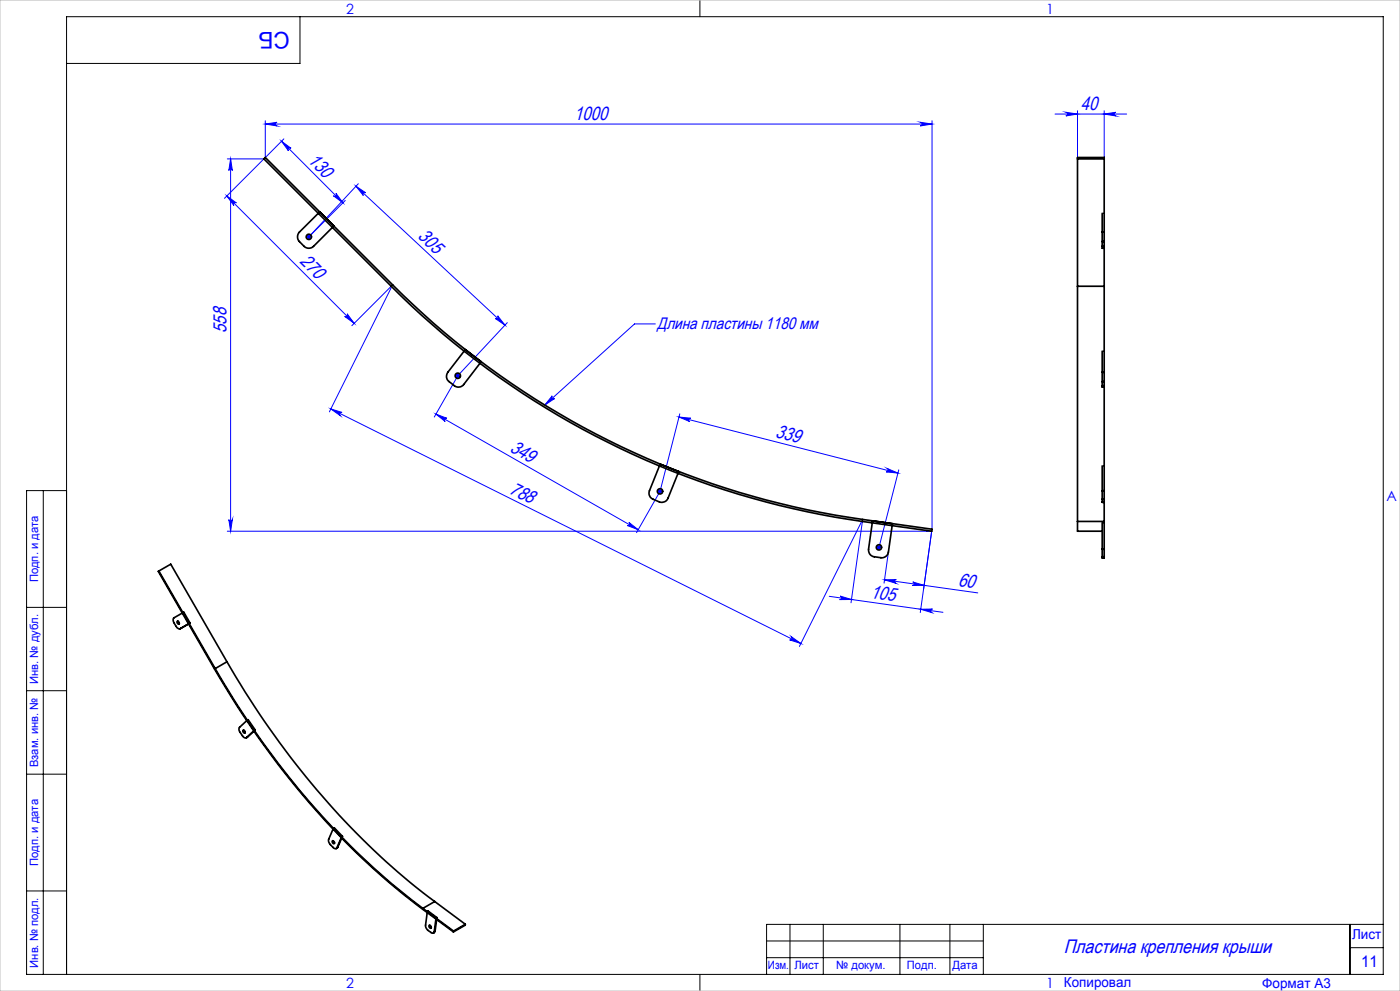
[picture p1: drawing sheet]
<svg xmlns="http://www.w3.org/2000/svg" width="420mm" height="297mm" viewBox="0 0 420 297" stroke-linecap="round" stroke-linejoin="round" font-family="sans-serif">
<g fill="none" stroke="#00f" stroke-width=".3">
<path d="M79.6 37.2l3.5-.5a.55 .55 0 0 0-.5 .5 .55 .55 0 0 0 .5 .5zM79.6 36.2v11M79.6 37.2h200M276.1 36.7l3.5 .5-3.5 .5a.55 .55 0 0 0 .5-.5 .55 .55 0 0 0-.5-.5zM279.6 36.2v122.4M316.5 34.2h21.5M319.8 33.7l3.5 .5-3.5 .5a.55 .55 0 0 0 .5-.5 .55 .55 0 0 0-.5-.5zM323.3 33.2v14.4M331.3 33.2v14.4M331.3 34.2l3.5-.5a.55 .55 0 0 0-.6 .5 .55 .55 0 0 0 .6 .5zM68.1 58.7l38.2 38.2M68.1 58.7l2.8 2.1a.54 .54 0 0 0-.7 0 .54 .54 0 0 0 0 .8z"/>
<path d="M68.2 47.6h11l-11.9 11.8M69.2 47.6v111.6M69.2 47.6l.5 3.5a.53 .53 0 0 0-.5-.5 .53 .53 0 0 0-.5 .5zM84.5 42.3l2.8 2.1a.54 .54 0 0 0-.7 .1 .54 .54 0 0 0-.1 .7zM84.5 42.3l18.4 18.5M85.2 41.6l-5.6 5.6M100 58.7a.54 .54 0 0 0 .7 0 .54 .54 0 0 0 .1-.8l2.1 2.9zM106.8 55.8l2.9 2a.54 .54 0 0 0-.7 0 .54 .54 0 0 0 0 .8zM106.8 55.8l44.7 41.6M107.5 55.1l-14.8 15.9 10.9-10.9M104.1 94l2.2 2.9-2.9-2.1a.54 .54 0 0 0 .7 0 .54 .54 0 0 0 0-.8zM105.6 97.6l12.2-12.2-19 38"/>
<path d="M149.3 94.6l2.2 2.8-2.9-2a.54 .54 0 0 0 .7 0 .54 .54 0 0 0 0-.8zM152.2 96.7l-14.9 15.9M196.6 97.1h-6.2l-27 24.3M137.3 112.6l-7 12.4M165.7 118.6a.54 .54 0 0 0-.1 .8 .54 .54 0 0 0 .8 0l-3 2zM99.2 122.6l3.4 1a.55 .55 0 0 0-.7 .3 .55 .55 0 0 0 .2 .7zM99.2 122.6l141.1 70.3M130.8 124.1l60.7 34.6M130.8 124.1l3.3 1.3a.55 .55 0 0 0-.7 .2 .55 .55 0 0 0 .2 .7zM203.7 125l3.5 .3a.53 .53 0 0 0-.6 .4 .53 .53 0 0 0 .4 .7zM203.7 125l65.7 16.8M203.9 124l-5.9 23.2-7 12.4"/>
<path d="M68.2 159.2h211.3M68.7 155.7a.53 .53 0 0 0 .5 .5 .53 .53 0 0 0 .5-.5l-.5 3.5zM188.7 156.6l2.8 2.1-3.4-1.2a.53 .53 0 0 0 .7-.2 .53 .53 0 0 0-.1-.7zM266.1 140.4l3.3 1.4-3.5-.4a.53 .53 0 0 0 .6-.4 .53 .53 0 0 0-.4-.6zM269.6 140.8l-5.9 23.2M279.5 159.2l-3.4 24.4M279.5 159.2l-2.4 17.2M248.8 178.7l34.1 4.8M252.1 178.6l3.3 1.1h-3.5a.54 .54 0 0 0 .6-.4 .54 .54 0 0 0-.4-.7zM265.4 173.8l27.9 3.9M265.4 173.8l3.5-.1a.55 .55 0 0 0-.6 .5 .55 .55 0 0 0 .4 .6zM266.5 165.4l-1.3 9.4"/>
<path d="M273.8 174.4l3.4 1-3.5 .1a.53 .53 0 0 0 .6-.5 .53 .53 0 0 0-.5-.6zM237.4 190.8l2.9 2.1-3.4-1.1a.54 .54 0 0 0 .7-.3 .54 .54 0 0 0-.2-.7zM255.3 180.7l3.5-25-19 38M276.2 182.6l3.6-.1a.56 .56 0 0 0-.6 .5 .56 .56 0 0 0 .4 .6z"/>
</g>
<g fill="none" stroke="#00f" stroke-width=".7" stroke-linecap="butt">
<path d="M92.1 71h1M92.3 70.6l.7 .7M92.6 70.5v1M93 70.6l-.7 .7M136.8 112.6h1M137 112.3l.7 .7M137.3 112.1v1M137.7 112.3l-.7 .7M197.5 147.2h1M197.7 146.9l.7 .7M198 146.8v.9M198.4 146.9l-.7 .7"/>
<path d="M263.2 164h1M263.3 163.7l.8 .7M263.7 163.5v1M264.1 163.7l-.8 .7"/>
</g>
<g fill="none" stroke="#000" stroke-width=".3">
<path d="M90 5v14h-70M210 0v5M13 147v145M20 147h-12v145h407v-287h-395v287M8 182h12M8 207h12M8 232h12M8 267h12M237 277v15M247 277v15M270 277v15M285 277v15"/>
<path d="M295 277v15M405 277v15M415 277h-185v15M210 292v5M230 282h65M230 287h65M405 284h10"/>
</g>
<path d="M0 0h420v297h-420z" fill="none" stroke="#c0c0c0" stroke-width=".3"/>
<g fill="#00f">
<path d="M165.7 118.6a.54 .54 0 0 0-.1 .8 .54 .54 0 0 0 .8 0l-3 2z"/>
<path d="M100 58.7a.54 .54 0 0 0 .7 0 .54 .54 0 0 0 .1-.8l2.1 2.9zM84.5 42.3l2.8 2.1a.54 .54 0 0 0-.7 .1 .54 .54 0 0 0-.1 .7z"/>
<path d="M188.7 156.6l2.8 2.1-3.4-1.2a.53 .53 0 0 0 .7-.2 .53 .53 0 0 0-.1-.7zM130.8 124.1l3.3 1.3a.55 .55 0 0 0-.7 .2 .55 .55 0 0 0 .2 .7z"/>
<path d="M266.1 140.4l3.3 1.4-3.5-.4a.53 .53 0 0 0 .6-.4 .53 .53 0 0 0-.4-.6zM203.7 125l3.5 .3a.53 .53 0 0 0-.6 .4 .53 .53 0 0 0 .4 .7z"/>
<path d="M106.8 55.8l2.9 2a.54 .54 0 0 0-.7 0 .54 .54 0 0 0 0 .8zM149.3 94.6l2.2 2.8-2.9-2a.54 .54 0 0 0 .7 0 .54 .54 0 0 0 0-.8z"/>
<path d="M104.1 94l2.2 2.9-2.9-2.1a.54 .54 0 0 0 .7 0 .54 .54 0 0 0 0-.8zM68.1 58.7l2.8 2.1a.54 .54 0 0 0-.7 0 .54 .54 0 0 0 0 .8z"/>
<path d="M276.2 182.6l3.6-.1a.56 .56 0 0 0-.6 .5 .56 .56 0 0 0 .4 .6zM252.1 178.6l3.3 1.1h-3.5a.54 .54 0 0 0 .6-.4 .54 .54 0 0 0-.4-.7z"/>
<path d="M331.3 34.2l3.5-.5a.55 .55 0 0 0-.6 .5 .55 .55 0 0 0 .6 .5zM319.8 33.7l3.5 .5-3.5 .5a.55 .55 0 0 0 .5-.5 .55 .55 0 0 0-.5-.5z"/>
<path d="M79.6 37.2l3.5-.5a.55 .55 0 0 0-.5 .5 .55 .55 0 0 0 .5 .5zM276.1 36.7l3.5 .5-3.5 .5a.55 .55 0 0 0 .5-.5 .55 .55 0 0 0-.5-.5z"/>
<path d="M69.2 47.6l.5 3.5a.53 .53 0 0 0-.5-.5 .53 .53 0 0 0-.5 .5zM68.7 155.7a.53 .53 0 0 0 .5 .5 .53 .53 0 0 0 .5-.5l-.5 3.5z"/>
<path d="M99.2 122.6l3.4 1a.55 .55 0 0 0-.7 .3 .55 .55 0 0 0 .2 .7zM237.4 190.8l2.9 2.1-3.4-1.1a.54 .54 0 0 0 .7-.3 .54 .54 0 0 0-.2-.7z"/>
<path d="M265.4 173.8l3.5-.1a.55 .55 0 0 0-.6 .5 .55 .55 0 0 0 .4 .6zM273.8 174.4l3.4 1-3.5 .1a.53 .53 0 0 0 .6-.5 .53 .53 0 0 0-.5-.6z"/>
</g>
<g fill="none" stroke="#000" stroke-width=".5">
<path d="M79.2 47.6l.4-.4 38.2 38.2a248.2 248.2 0 0 0 141 70.3l20.8 2.9-.1 .6a555.6 555.6 0 0 1-33.3-5 248.9 248.9 0 0 1-128.8-68.4zM323.3 47.6h8M89.8 69.6l6.1-6.1 4.3 4.2-6.1 6.1a2.05 2.05 0 0 1-2.9 0l-1.4-1.4a2.05 2.05 0 0 1 0-2.8zM330.7 69.6v2.8M330.7 73.8v.6h.6M330.7 63.9v5.7M330.7 72.4v1.4M330.7 72.4h.6M330.7 69.6h.6M330.7 73.8h.6M331.3 69.6v2.8M331.3 73.8v.6"/>
<path d="M331.3 69.6v-22.4h-8v38.6M331.3 72.4v1.4M331.3 74.4v11.4M323.3 85.8v70.5M323.3 85.8h8M331.3 85.8v25.8M139.6 104.8l4.8 3.6-5.3 6.8a2.01 2.01 0 0 1-2.8 .4l-1.6-1.2a1.98 1.98 0 0 1-.4-2.8zM330.7 111.6v2.8M330.7 115.6v.4h.6M330.7 105.2v6.4M330.7 114.4v1.2M330.7 114.4h.6"/>
<path d="M330.7 111.6h.6M330.7 115.6h.6M331.3 116v31.1M331.3 111.6v2.8M331.3 115.6v.4M331.3 114.4v1.2M198 139.1l5.6 2.2-3.2 8a2.02 2.02 0 0 1-2.6 1.1l-1.8-.8a2 2 0 0 1-1.2-2.5zM330.7 139.6v7.5M261.8 156.1l-1.2 8.5a2 2 0 0 0 1.7 2.3l2 .2a2.01 2.01 0 0 0 2.2-1.7l1.2-8.5M323.3 156.3v2.9h7.4M323.3 156.3h8M330.7 147.1v2.5"/>
<path d="M330.7 150.4l.6 .2M330.7 149.6v.8M330.7 156.7v7.9M330.7 149.6h.6M330.7 147.1h.6M330.7 150.4h.6M331.3 150.6v5.7M331.3 147.1v2.5M331.3 150.4v.2M331.3 149.6v.8M331.3 156.3v8.3M47.7 171.1l-.2 .1 16.8 29.3a239.2 239.2 0 0 0 62.5 72l9.2 6.8"/>
<path d="M47.7 171.1l16.9 29.3M47.7 171.1l3.5-2 16.9 29.2M330.7 164.6v2.3M330.7 166.9v.2h.6v-.2M330.7 166.9h.6M330.7 164.6h.6M331.3 164.6v2.3M52.2 185.2l2.9-1.7 1.9 3.2-2.9 1.7a1.16 1.16 0 0 1-1.3-.7l-.6-1.1a1.14 1.14 0 0 1 0-1.4zM53.1 186.3a.43 .43 0 0 1 .6 .2 .43 .43 0 0 1-.2 .5zM53.4 186.2l.1 .5 .3 .2M56.6 187l-2.5 1.4M68.1 198.3a240 240 0 0 0 60.5 70.5l1.8 1.4"/>
<path d="M68.1 198.3l-3.5 2.1M64.6 200.4a237.9 237.9 0 0 0 62.3 71.8M72.9 218.8l.4 .1a.42 .42 0 0 1 .3 .6 .42 .42 0 0 1-.5 .2 .42 .42 0 0 1-.3-.6zM73.1 218.8l.4 .8M74.2 215.8l-2.3 2.2a1.26 1.26 0 0 0 .1 1.5l.7 1a.88 .88 0 0 0 1.3 .5M74.2 215.8l.2-.1 2.2 3.1-.3 .1M74.2 215.8l2.1 3.1M76.2 219.1l-2 1.8M76.3 218.9l-2.3 2.1M74.2 220.9l-.3 .2M74.2 220.9l-.2 .1M99.7 252l.4 .1a.36 .36 0 0 1 .3 .4 .36 .36 0 0 1-.4 .3l-.3-.2z"/>
<path d="M99.9 252l.4 .7M100 248.2l-1.4 3.3a1.6 1.6 0 0 0 .5 1.6l.8 .9a.67 .67 0 0 0 1.2 .1M100 248.2l2.5 2.6M100 248.2l.3-.1 2.5 2.6-.3 .1M101.3 253.9l-.4 .4M101.3 253.9l-.2 .2M102.5 250.8l-1.4 3.3M102.5 251.2l-1.2 2.7M126.9 272.2l9.2 6.8M128.2 273.2l-.5 4a1.78 1.78 0 0 0 .7 1.6l.9 .7a.55 .55 0 0 0 .6 .2 .55 .55 0 0 0 .4-.5M128.2 273.2l.2-.2 2.7 2-.3 .1M128.2 273.2l2.6 1.9"/>
<path d="M128.7 277.4a.43 .43 0 0 1 .6 .2 .43 .43 0 0 1-.3 .6zM128.9 277.3l.5 .7M130.4 270.2l-3.5 2M130.4 270.2l9.2 6.8M130.5 279l-.5 .6M130.5 279l-.2 .2M130.8 275.1l-.5 4.1M131 275.6l-.5 3.4M136.1 279l-.1 .3M139.6 277l-3.5 2M139.6 277v.3l-3.6 2"/>
<circle cx="92.7" cy="71" r=".8"/>
<circle cx="137.3" cy="112.6" r=".8"/>
<circle cx="198" cy="147.3" r=".81"/>
<circle cx="263.7" cy="164.1" r=".8"/>
</g>
<text font-size="6.9" fill="#00f" x="86.9" y="9.4" transform="rotate(-180 86.9 9.4)">СБ</text>
<text font-size="5.8" fill="#00f" x="319.1" y="285.7">Пластина крепления крыши</text>
<g font-size="5.7" fill="#00f">
<text x="172.3" y="35.9">1000</text>
<text x="324.2" y="32.9">40</text>
<text x="92.1" y="48.3" transform="rotate(45 92.1 48.3)">130</text>
<text x="125.2" y="71.2" transform="rotate(43 125.2 71.2)">305</text>
<text x="89.8" y="78.6" transform="rotate(45 89.8 78.6)">270</text>
<text x="68" y="99.8" transform="rotate(-90 68 99.8)">558</text>
<text x="232.4" y="131" transform="rotate(14 232.4 131)">339</text>
<text x="152.7" y="135.2" transform="rotate(30 152.7 135.2)">349</text>
<text x="152.6" y="147.7" transform="rotate(27 152.6 147.7)">788</text>
<text x="261" y="179.2" transform="rotate(8 261 179.2)">105</text>
<text x="287.3" y="175.6" transform="rotate(8 287.3 175.6)">60</text>
</g>
<text font-size="5" fill="#00f" x="197.2" y="98.7">Длина пластины 1180 мм</text>
<text font-size="4.8" fill="#00f" x="408.3" y="289.7">11</text>
<g font-size="4.2" fill="#00f">
<text x="103.8" y="4.2">2</text>
<text x="313.8" y="4.2">1</text>
<text x="415.9" y="150.2">A</text>
<text x="103.8" y="296.2">2</text>
<text x="313.8" y="296.2">1</text>
</g>
<g font-size="4.1" fill="#00f">
<text x="405.6" y="281.5">Лист</text>
<text x="319.2" y="295.9">Копировал</text>
<text x="378.7" y="296">Формат А3</text>
</g>
<g font-size="3.4" fill="#00f">
<text x="11.4" y="174.5" transform="rotate(-90 11.4 174.5)">Подп. и дата</text>
<text x="11.4" y="205" transform="rotate(-90 11.4 205)">Инв. № дубл.</text>
<text x="11.4" y="229.9" transform="rotate(-90 11.4 229.9)">Взам. инв. №</text>
<text x="11.4" y="259.5" transform="rotate(-90 11.4 259.5)">Подп. и дата</text>
<text x="11.4" y="290" transform="rotate(-90 11.4 290)">Инв. № подл.</text>
<text x="230.4" y="290.4">Изм.</text>
<text x="238.3" y="290.4">Лист</text>
<text x="250.9" y="290.4">№ докум.</text>
<text x="272.1" y="290.4">Подп.</text>
<text x="285.7" y="290.5">Дата</text>
</g>
</svg>
